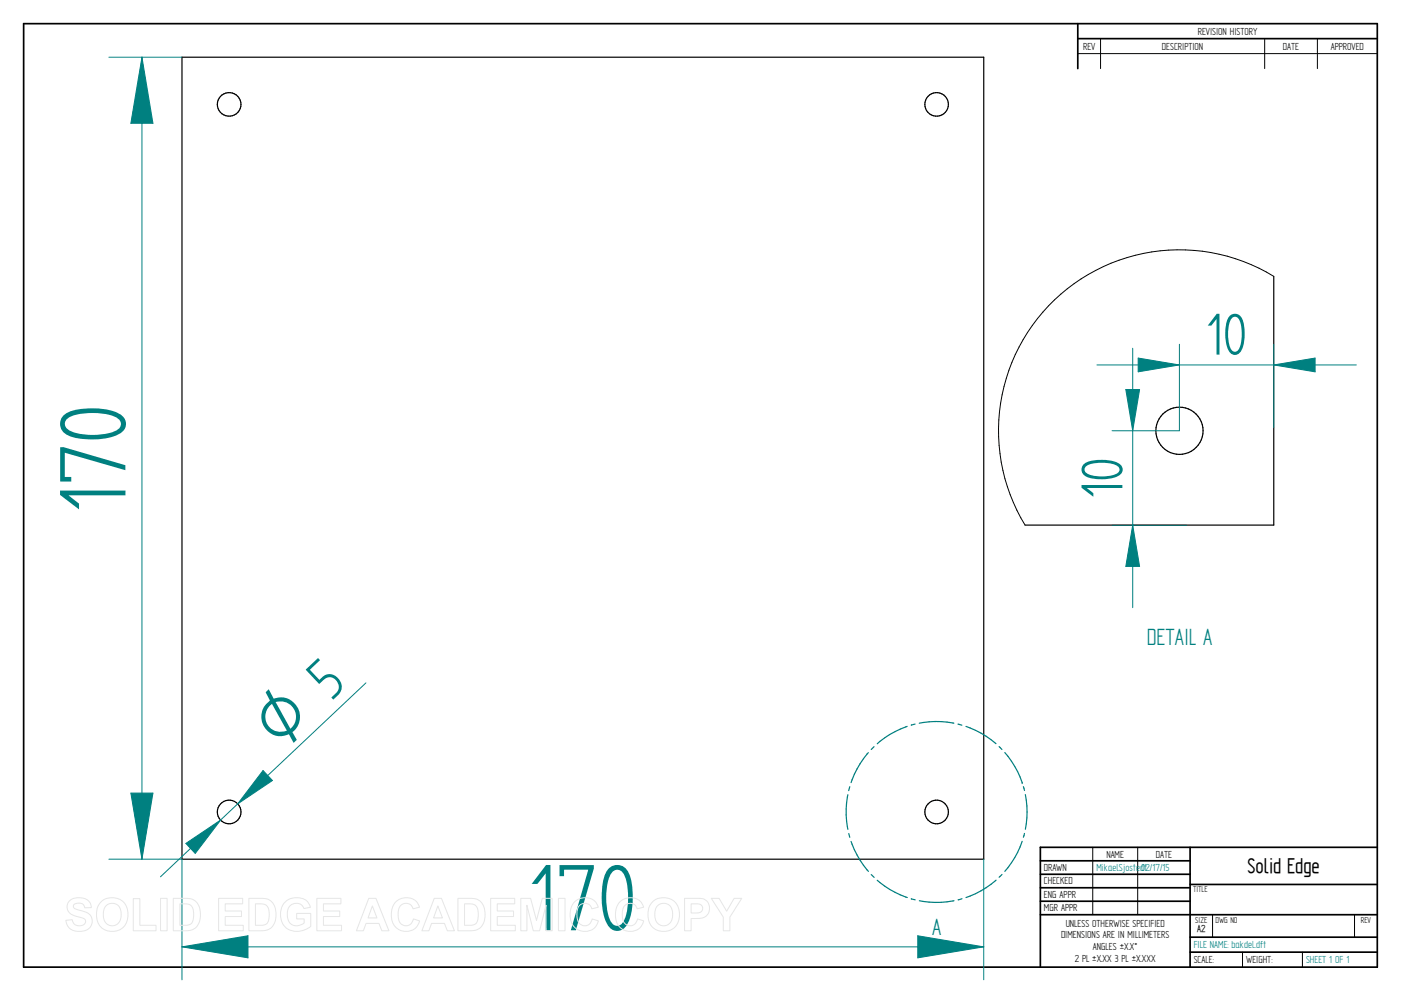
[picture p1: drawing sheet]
<svg xmlns="http://www.w3.org/2000/svg" width="594mm" height="420mm" viewBox="0 0 594 420" stroke-linecap="round" stroke-linejoin="round" font-family="sans-serif">
<g fill="none" stroke="#000" stroke-width=".72">
<path d="M10 10h574v400h-574zM457 10v19.1M457 16.4h127M504.6 359.2v50.8M584 359.2h-142.9v50.8M441.1 365h63.5M441.1 370.7h63.5M441.1 376.4h63.5M504.6 375h79.4M441.1 382.1h63.5M441.1 387.8h142.9M504.6 397.3h79.4"/>
<path d="M504.6 403.7h79.4"/>
</g>
<path d="M466.7 16.4v12.7M536.3 16.4v12.7M558.6 16.4v12.7M457 22.7h127M463.4 359.2v28.6M482.4 359.2v28.6M514.2 387.9v9.4M574.4 387.9v9.4M526.9 403.7v6.3M552.3 403.7v6.3" fill="none" stroke="#000" stroke-width=".42"/>
<g fill="none" stroke="#000" stroke-width=".51">
<path d="M77.2 24.3h339.9v340h-339.9z"/>
<circle cx="97.2" cy="44.2" r="5"/>
<circle cx="397.2" cy="44.3" r="5"/>
<circle cx="97.2" cy="344.3" r="5"/>
<circle cx="397.2" cy="344.3" r="5"/>
</g>
<path d="M77.2 401.4l27.9-4.7v9.4z" fill="none" stroke="#008080" stroke-width=".42"/>
<path d="M77.2 401.4l27.9-4.7v9.4z" fill="#008080"/>
<path d="M389.2 396.7l27.9 4.7-27.9 4.7z" fill="none" stroke="#008080" stroke-width=".42"/>
<path d="M389.2 396.7l27.9 4.7-27.9 4.7z" fill="#008080"/>
<path d="M60.2 24.3l4.6 28h-9.3zM77.2 364.3v51.1M417.1 364.3v51.1M77.2 401.4h339.9" fill="none" stroke="#008080" stroke-width=".42"/>
<path d="M60.2 24.3l4.6 28h-9.3z" fill="#008080"/>
<path d="M55.5 336.3h9.3l-4.6 28z" fill="none" stroke="#008080" stroke-width=".42"/>
<path d="M55.5 336.3h9.3l-4.6 28z" fill="#008080"/>
<path d="M46.2 24.3h31M60.2 24.3v340M78.8 357.6l14.7-9.9-10.7 14.1zM46.2 364.3h31" fill="none" stroke="#008080" stroke-width=".42"/>
<path d="M78.8 357.6l14.7-9.9-10.7 14.1z" fill="#008080"/>
<path d="M111.5 326.7l4 4.2-14.7 9.9z" fill="none" stroke="#008080" stroke-width=".42"/>
<path d="M111.5 326.7l4 4.2-14.7 9.9z" fill="#008080"/>
<path d="M112.6 293.5l1.4-1.3 2.1 4a8.2 8.2 0 0 1 10.1 3.7 8.2 8.2 0 0 1-2.2 10.5l1.9 3.3-1.4 1.3-2-3.7a8.2 8.2 0 0 1-10.6-3.4 8.2 8.2 0 0 1 2.6-10.9zM116.9 297.6l6.2 11.4a6.6 6.6 0 0 0 1.6-8.3 6.6 6.6 0 0 0-7.8-3.1zM114.5 299.1a6.5 6.5 0 0 0-.9 8.3 6.5 6.5 0 0 0 8.1 2.4l-6.4-11.4z" fill="#008080"/>
<path d="M155.2 289.5l-87.1 82.2" fill="none" stroke="#008080" stroke-width=".42"/>
<g fill="none" stroke="#008080" stroke-width=".51">
<path d="M368.2 319.1l-.5 .6a39.1 39.1 0 0 0-6.8 12.1M370.6 316.6l-1.2 1.2M384.7 308l-.6 .2a36.4 36.4 0 0 0-12.1 7.1M388 307l-1.6 .4M389.8 306.6l1.6-.3a37.6 37.6 0 0 1 13.1 .3M406.2 307l1.7 .5M409.6 308l1.8 .7a37.3 37.3 0 0 1 10.9 6.6M423.7 316.5l1.2 1.3M426.1 319.1l2.8 3.6a35.8 35.8 0 0 1 4.5 9.1M359.5 336.9l-.2 1a37.3 37.3 0 0 0 .2 13.7M360.3 333.5l-.4 1.7M359.9 353.4l.4 1.6"/>
<path d="M360.9 356.7l.4 1.2a37.6 37.6 0 0 0 7 11.5M433.4 356.7a37.6 37.6 0 0 1-7.3 12.7M434.4 353.4l-.4 1.6M435.5 344.3l-.7 7.3M369.4 370.8l1.3 1.2M372 373.2l1.1 .9a38.9 38.9 0 0 0 11.6 6.4M422.4 373.2l-.2 .1a38.1 38.1 0 0 1-12.6 7.2M424.9 370.8l-1.2 1.1M386.4 381.1l1.7 .4M389.8 381.9l1.6 .3a37.9 37.9 0 0 0 13.1-.3M407.9 381l-1.6 .5"/>
</g>
<circle cx="433.4" cy="331.8" r=".25" fill="#008080"/>
<path d="M434 333.5l.4 1.7M434.8 336.9l.7 7.4" fill="none" stroke="#008080" stroke-width=".51"/>
<g fill="none" stroke="#000" stroke-width=".51">
<path d="M540.1 117.2v105.4h-105.4"/>
<circle cx="500.1" cy="182.6" r="10"/>
</g>
<path d="M540.1 117.2a76.7 76.7 0 0 0-94.2 11.2 76.7 76.7 0 0 0-11.2 94.2" fill="none" stroke="#000" stroke-width=".42"/>
<path d="M482.6 151.8l17.5 2.9-17.5 2.9z" fill="none" stroke="#008080" stroke-width=".42"/>
<path d="M482.6 151.8l17.5 2.9-17.5 2.9z" fill="#008080"/>
<path d="M540.1 154.7l17.6-2.9v5.8z" fill="none" stroke="#008080" stroke-width=".42"/>
<path d="M540.1 154.7l17.6-2.9v5.8z" fill="#008080"/>
<path d="M465.2 154.7h109.9M500.1 146v36.6M540.1 146v35.2M477.4 165.1h5.8l-2.9 17.5z" fill="none" stroke="#008080" stroke-width=".42"/>
<path d="M477.4 165.1h5.8l-2.9 17.5z" fill="#008080"/>
<path d="M480.3 222.6l2.9 17.6h-5.8z" fill="none" stroke="#008080" stroke-width=".42"/>
<path d="M480.3 222.6l2.9 17.6h-5.8z" fill="#008080"/>
<path d="M480.3 147.7v109.9M471.5 182.6h28.6M471.5 222.6h31.6" fill="none" stroke="#008080" stroke-width=".42"/>
<g fill="none" stroke="#e6e6e6" stroke-width=".42">
<path d="M29.6 381.8a6.5 6.5 0 0 1 8.5 .8l.6 2.2-2.8 .1a2.7 2.7 0 0 0-2.1-2 2.7 2.7 0 0 0-2.7 1.1 1.87 1.87 0 0 0 2.2 1.8l1.4 .4a4.4 4.4 0 0 1 4 6.2 6.4 6.4 0 0 1-9.1 1.3l-1.2-1.8-.5-1.7 2.7-.3a2.94 2.94 0 0 0 2.6 2.6 2.94 2.94 0 0 0 3.1-1.9 2.67 2.67 0 0 0-2.9-1.8 4.9 4.9 0 0 1-5-4.3l.4-1.6zM42.8 382.4a6.9 6.9 0 0 1 8.3-.8 6.9 6.9 0 0 1 3 7.7 6.7 6.7 0 0 1-8 5.5 6.7 6.7 0 0 1-5.1-8.3 6.1 6.1 0 0 1 1.8-4.1zM44.8 384.2a3.9 3.9 0 0 1 4.6-.8 3.9 3.9 0 0 1 2 4.3 3.8 3.8 0 0 1-1.9 4.3 3.8 3.8 0 0 1-4.6-.7 6.6 6.6 0 0 1-.1-7.1zM56.5 381h2.8v11.3h6.9v2.3h-9.7zM68.1 380.9h2.8v13.7h-2.8zM73.5 380.9h5a5.9 5.9 0 0 1 6.5 7 5.9 5.9 0 0 1-6.3 6.7h-5.2zM76.3 383.2h1.8a3.4 3.4 0 0 1 4 3.9v1.2a3.2 3.2 0 0 1-3.8 4h-2zM92.7 380.9h10.2v2.3h-7.4v3h6.9v2.4h-6.9v3.7h7.7v2.3h-10.5zM105.5 380.9h5.1a5.9 5.9 0 0 1 6.4 7 5.9 5.9 0 0 1-6.3 6.7h-5.2zM108.3 383.2h1.9a3.4 3.4 0 0 1 4 3.9v1.2a3.2 3.2 0 0 1-3.8 4h-2.1zM120.9 382.4a7.3 7.3 0 0 1 9.7 .1l1 2.2-2.7 .5a3.7 3.7 0 0 0-4.6-2 3.7 3.7 0 0 0-2.5 4.4 4.2 4.2 0 0 0 2.2 4.5 4.2 4.2 0 0 0 5-.8v-1.7h-3.2v-2.3h6v5.4a8.1 8.1 0 0 1-11.8-.8 8.3 8.3 0 0 1 .9-9.5zM134.4 380.9h10.2v2.3h-7.4v3h6.9v2.4h-6.9v3.7h7.6v2.3h-10.4z"/>
<path d="M156.4 380.9h3l5.5 13.7h-3l-1.2-3.1h-5.5l-1.1 3.1h-3zM157.9 384.1l1.9 5.1h-3.7zM167.7 382.5a6 6 0 0 1 10.2 2.1l-2.8 .7a3.2 3.2 0 0 0-3.9-2.2 3.2 3.2 0 0 0-2.4 3.8 4.6 4.6 0 0 0 2.5 5.5 3.2 3.2 0 0 0 4-2.8l2.6 .8a6.1 6.1 0 0 1-7.2 4.3 6.1 6.1 0 0 1-4.8-6.8 7.7 7.7 0 0 1 1.8-5.4zM184.1 380.9h3.1l5.5 13.7h-3l-1.2-3.1h-5.5l-1.1 3.1h-3zM185.7 384.1l1.9 5.1h-3.8zM194.2 380.9h5a5.9 5.9 0 0 1 6.5 7 5.9 5.9 0 0 1-6.3 6.7h-5.2zM197 383.2h1.8a3.4 3.4 0 0 1 4 3.9v1.2a3.2 3.2 0 0 1-3.8 4h-2zM208.1 380.9h10.2v2.3h-7.4v3h6.9v2.4h-6.9v3.7h7.6v2.3h-10.4zM220.8 380.9h4.2l2.5 9.3 2.4-9.3h4.2v13.7h-2.5l-.1-10.8-2.7 10.8h-2.7l-2.7-10.8v10.8h-2.6zM236.8 380.9h2.8v13.7h-2.8zM243.5 382.5a6 6 0 0 1 10.2 2.1l-2.8 .7a3.2 3.2 0 0 0-3.8-2.2 3.2 3.2 0 0 0-2.4 3.8 4.6 4.6 0 0 0 2.4 5.5 3.2 3.2 0 0 0 4-2.8l2.6 .8a6.1 6.1 0 0 1-7.2 4.3 6.1 6.1 0 0 1-4.7-6.8 7.7 7.7 0 0 1 1.7-5.4zM262.7 382.5a6 6 0 0 1 10.2 2.1l-2.7 .7a3.2 3.2 0 0 0-3.9-2.2 3.2 3.2 0 0 0-2.4 3.8 4.6 4.6 0 0 0 2.4 5.5 3.2 3.2 0 0 0 4-2.8l2.7 .8a6.1 6.1 0 0 1-7.2 4.3 6.1 6.1 0 0 1-4.8-6.8 7.7 7.7 0 0 1 1.7-5.4z"/>
<path d="M276.7 382.4a6.9 6.9 0 0 1 8.3-.8 6.9 6.9 0 0 1 3 7.7 6.7 6.7 0 0 1-8.1 5.5 6.7 6.7 0 0 1-5.1-8.3 6.1 6.1 0 0 1 1.9-4.1zM278.7 384.2a3.9 3.9 0 0 1 4.6-.8 3.9 3.9 0 0 1 1.9 4.3 3.8 3.8 0 0 1-1.8 4.3 3.8 3.8 0 0 1-4.7-.7 6.6 6.6 0 0 1 0-7.1zM290.3 380.9h5.2a4.4 4.4 0 0 1 5.4 4.3 4.4 4.4 0 0 1-5.4 4.2h-2.4v5.2h-2.8zM293.1 383.2h1.8a2.1 2.1 0 0 1 2.6 .6 2.1 2.1 0 0 1 0 2.6 3.4 3.4 0 0 1-2.9 .7h-1.5zM301.6 380.9h3.3l3.2 5.4 3.2-5.4h3.2l-5 7.9v5.8h-2.8v-5.8z"/>
</g>
<g font-size="45" fill="#008080">
<text x="53.2" y="217.2" transform="rotate(-90 53.2 217.2)">170</text>
<text x="224.2" y="394.4">170</text>
</g>
<g font-size="28.1" fill="#008080">
<text x="511.4" y="150.3">10</text>
<text x="475.9" y="211.4" transform="rotate(-90 475.9 211.4)">10</text>
<text x="140.5" y="297.4" transform="rotate(-43 140.5 297.4)">5</text>
</g>
<g font-size="11.3" fill="#008080">
<text x="486.3" y="273.4">DETAIL A</text>
<text x="395.3" y="396.6">A</text>
</g>
<text font-size="10.1" x="529" y="370.2">Solid Edge</text>
<g font-size="4.9">
<text x="507.9" y="14.7">REVISION HISTORY</text>
<text x="459.3" y="21">REV</text>
<text x="492.7" y="21">DESCRIPTION</text>
<text x="544" y="21">DATE</text>
<text x="564.3" y="21">APPROVED</text>
<text x="469.1" y="363.6">NAME</text>
<text x="490.1" y="363.6">DATE</text>
<text x="442.7" y="369.3">DRAWN</text>
<text x="442.7" y="375">CHECKED</text>
<text x="442.7" y="380.7">ENG APPR</text>
<text x="442.7" y="386.4">MGR APPR</text>
<text x="451.9" y="392.9">UNLESS OTHERWISE SPECIFIED</text>
<text x="449.9" y="397.9">DIMENSIONS ARE IN MILLIMETERS</text>
<text x="455.7" y="407.8">2 PL ±X.XX 3 PL ±X.XXX</text>
<text x="463.5" y="402.9">ANGLES ±X.X°</text>
<text x="506.2" y="408.3">SCALE:</text>
<text x="528.4" y="408.3">WEIGHT:</text>
</g>
<g font-size="4.9" fill="#008080">
<text x="464.9" y="369.3">MikaelSjostedt</text>
<text x="483.9" y="369.3">02/17/15</text>
<text x="506.2" y="402">FILE NAME: bakdel.dft</text>
<text x="553.8" y="408.4">SHEET 1 OF 1</text>
</g>
<text font-size="4.8" x="507.7" y="395.3">A2</text>
<g font-size="4.1">
<text x="505.9" y="378.3">TITLE</text>
<text x="506.9" y="391.1">SIZE</text>
<text x="515.4" y="391.1">DWG NO</text>
<text x="577" y="391.1">REV</text>
</g>
</svg>
